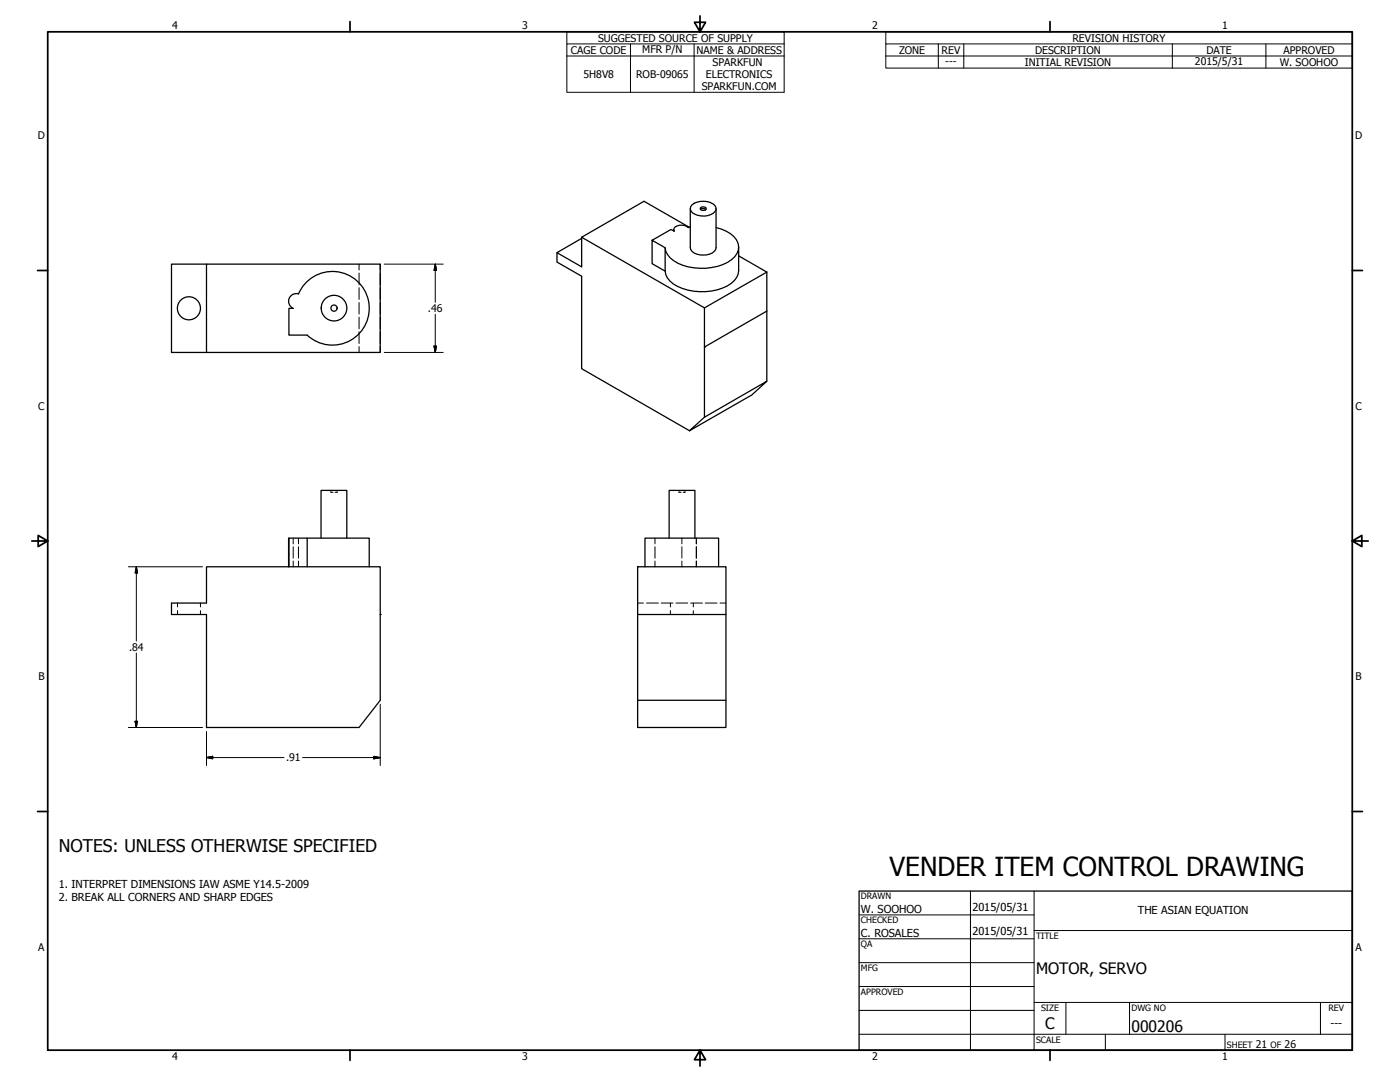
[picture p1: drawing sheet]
<svg xmlns="http://www.w3.org/2000/svg" width="559mm" height="432mm" viewBox="0 0 559 432" stroke-linecap="round" stroke-linejoin="round" font-family="sans-serif">
<!-- layer: Visible (ANSI) -->
<g fill="#000">
<circle cx="281.2" cy="138.5" r=".25"/>
<circle cx="151.8" cy="245.2" r=".25"/>
</g>
<g fill="none" stroke="#000" stroke-width=".51">
<path d="M232.2 94.7v11.8l-9.9-5.7 9.9-5.7M268.9 91.6v.5M275.1 90.7l-18.1-10.4-24.8 14.4 49 28.2M275.5 83.2v15.7a4.5 4.5 0 0 0 5.2 2.9 4.5 4.5 0 0 0 5.1-2.9v-15.7M275.5 90.6l-.9 .2a4.1 4.1 0 0 0-5.6 .3l.1 1.2-1.3-.7-7.5 4.3v9.3l5.2 3v-9.3l-5.2-3M276.2 81.8a7.5 7.5 0 0 1 9.1 .2 2.21 2.21 0 0 1-1.5 3.6 7.1 7.1 0 0 1-8-1.5l-.1-1.5zM279.6 83.6a1.72 1.72 0 0 1 2.1 0M279.6 82.9a1.41 1.41 0 0 1 2.3 .5 1.54 1.54 0 0 1-2.4-.1zM285.8 90.8a11.3 11.3 0 0 1 8.8 6.2 6.7 6.7 0 0 1-4.2 7.7 22.8 22.8 0 0 1-21.5-.7 7.1 7.1 0 0 1-3.4-5.1M294.8 98.6v9.3a8.5 8.5 0 0 1-6.5 7.1 21.5 21.5 0 0 1-20.8-2.8l-1.1-1.3-.9-2.7M82.4 105.4h-13.9v35.3h13.9M82.4 105.4h69.4v35.3h-69.4z"/>
<path d="M119.2 117.3a3.1 3.1 0 0 0-3.8 1.9 3.1 3.1 0 0 0 1.6 3.9h-1.7v10.6h7.3a14.7 14.7 0 0 0 21.9-1.9 14.7 14.7 0 0 0-4.5-21.6 14.7 14.7 0 0 0-20.9 7.1M222.3 100.8v3.8l9.9 5.6v36.9l43 24.8M294.8 102.1l11.3 6.5M306.1 108.6l-24.9 14.3v15.6M306.1 108.6v43.5M281.2 138.5v28M306.1 124.1l-24.9 14.4M275.2 171.9l6-5.4 24.9-14.4-6 5.5zM115.3 214.8v11.4M122.6 214.8h24.8v11.4M128.1 214.8v-19.1h10.3v19.1M267.1 214.8v-19.1h10.3v19.1"/>
<path d="M82.4 226.2h69.4v53.3l-8.5 10.8h-60.9v-45.1h-13.9v-4.5h13.9zM115.2 226.2v-11.4h7.4v11.4M254.5 226.2h35.3v19h-35.3zM257.4 226.2v-11.4h29.4v11.4M254.5 245.2v34.3M289.8 245.2v34.3M254.5 279.5h35.3v10.8h-35.3z"/>
<circle cx="75.4" cy="123" r="4.6"/>
<circle cx="133.3" cy="123" r="1.24"/>
<circle cx="133.3" cy="123" r="5.1"/>
</g>
<!-- layer: Hidden (ANSI) -->
<g fill="none" stroke="#000" stroke-width=".4">
<path d="M143.3 105.4v2.4M143.3 109v4.7M143.3 114.8v4.7M151.8 105.4v2.4M151.8 109v4.7M151.8 114.8v4.7M143.3 120.7v4.6M143.3 126.6v4.7M143.3 132.4v4.7M143.3 138.3v2.4M151.8 120.7v4.6M151.8 126.6v4.7"/>
<path d="M151.8 132.4v4.7M151.8 138.3v2.4M132.1 196.2v.3h.8M132.1 195.7v.3M134.6 196.2v.3h-.9M134.6 195.7v.3M271 196.2v.3h.8M271 195.7v.3M273.4 196.2v.3h-.7M273.4 195.7v.3M117 214.8v2.2M117 218.2v4.6"/>
<path d="M119.1 214.8v2.2M119.1 218.2v4.6M261.4 214.8v2.2M261.4 218.2v4.6M272.2 214.8v2.2M272.2 218.2v4.6M277.9 214.8v2.2M277.9 218.2v4.6M278 214.8v2.2M278 218.2v4.6M117 223.9v2.3M119.1 223.9v2.3"/>
<path d="M261.4 223.9v2.3M272.2 223.9v2.3M277.9 223.9v2.3M278 223.9v2.3M70.9 240.7v1.5M70.9 243.7v1.5M80 240.7v1.5M80 243.7v1.5M254.5 240.7h2.4M258.1 240.7h4.7M263.9 240.7h4.7M267.6 240.7v1.5"/>
<path d="M267.6 243.7v1.5M269.8 240.7h4.7M275.7 240.7h4.7M276.7 240.7v1.5M276.7 243.7v1.5M281.5 240.7h4.7M287.4 240.7h2.4"/>
</g>
<!-- layer: Border (ANSI) -->
<g fill="none" stroke="#000" stroke-width=".7">
<path d="M19 12.7h520.8v406.4h-520.8zM139.7 8.6v4.1M279.4 6.3v6.4l-2.2-3.8h4.4l-2.2 3.8M419.1 8.6v4.1M15 107.9h4M539.8 107.9h4M12.7 215.9h6.3l-3.8-2.2v4.4l3.8-2.2M539.8 215.9l3.8 2.2v-4.4l-3.8 2.2h6.3M15 323.8h4M539.8 323.8h4M139.7 419.1v4.1M279.4 419.1l2.2 3.8h-4.4l2.2-3.8v6.3"/>
<path d="M419.1 419.1v4.1"/>
</g>
<!-- layer: Title (ANSI) -->
<g fill="none" stroke="#000" stroke-width=".4">
<path d="M387.3 355.6v63.5M412.7 355.6v63.5M342.9 365.1h69.8M342.9 374.6h69.8M412.7 371.3h127.1M342.9 384.2h69.8M342.9 393.7h69.8M342.9 412.7h196.9M342.9 403.2h69.8M412.7 400h127.1M425.4 400v12.7M441.2 412.7v6.4"/>
<path d="M450.8 400v12.7M488.9 412.7v6.4M527 400v12.7"/>
</g>
<path d="M342.9 355.6h196.9v63.5h-196.9z" fill="none" stroke="#000" stroke-width=".51"/>
<!-- layer: Symbol (ANSI) -->
<g fill="none" stroke="#000" stroke-width=".4">
<path d="M226.3 17.5v-4.8h86.7v4.8M251.7 17.5v19.3M277.1 17.5v19.3M313 17.5h-86.7v4.9M313 17.5v19.3h-86.7v-14.4M353.6 17.5v-4.8h186.2v4.8M374.5 17.5v9.7M384.7 17.5v9.7M467.9 17.5v9.7M505.3 17.5v9.7M539.8 17.5h-186.2v4.9M539.8 17.5v9.7h-186.2v-4.8"/>
<path d="M226.3 22.4h86.7M353.6 22.4h186.2"/>
</g>
<!-- layer: Dimension (ANSI) -->
<g fill="none" stroke="#000" stroke-width=".4">
<path d="M153.4 105.4h23.5M173.7 105.4l.5 2.5h-1zM173.7 105.4v15.2M173.2 138.1h1l-.5 2.6zM173.7 125.4v15.3M153.4 140.7h23.5M51.2 226.2h29.6M54.4 226.2l.5 2.5h-1zM54.4 226.2v29.6M54.4 260.6v29.7M51.2 290.3h29.6M53.9 287.8h1l-.5 2.5z"/>
<path d="M82.4 291.9v13.6M151.8 281.1v24.4M82.4 302.3l2.5-.5v1zM82.4 302.3h30.9M120.8 302.3h31M149.2 301.8l2.6 .5-2.6 .5z"/>
</g>
<path d="M173.7 105.4l.5 2.5zM173.7 105.4l.5 2.5h-1zM173.2 138.1l.5 2.6zM173.2 138.1h1l-.5 2.6zM54.4 226.2l.5 2.5zM54.4 226.2l.5 2.5h-1zM53.9 287.8l.5 2.5zM53.9 287.8h1l-.5 2.5zM82.4 302.3l2.5-.5zM82.4 302.3l2.5-.5v1zM149.2 302.8l2.6-.5zM149.2 301.8l2.6 .5-2.6 .5z" fill="#000" stroke="#000" stroke-width=".4"/>
<text font-size="10.5" x="355" y="349.4">VENDER ITEM CONTROL DRAWING</text>
<text font-size="7" x="23.5" y="340">NOTES: UNLESS OTHERWISE SPECIFIED</text>
<g font-size="6.3">
<text x="413.5" y="388.6">MOTOR, SERVO</text>
<text x="417.2" y="410.6">C</text>
<text x="451.6" y="411.9">000206</text>
</g>
<g font-size="4.4">
<text x="23.5" y="354.4">1. INTERPRET DIMENSIONS IAW ASME Y14.5-2009</text>
<text x="23.5" y="359.6">2. BREAK ALL CORNERS AND SHARP EDGES</text>
<text x="343.7" y="364.3">W. SOOHOO</text>
<text x="388.1" y="363.7">2015/05/31</text>
<text x="454.2" y="364.7">THE ASIAN EQUATION</text>
<text x="343.7" y="373.8">C. ROSALES</text>
<text x="388.1" y="373.2">2015/05/31</text>
<text x="531.1" y="409.7">---</text>
</g>
<g font-size="4.2">
<text x="68.7" y="11.7">4</text>
<text x="208.4" y="11.7">3</text>
<text x="348.1" y="11.7">2</text>
<text x="487.8" y="11.7">1</text>
<text x="238.7" y="16.6">SUGGESTED SOURCE OF SUPPLY</text>
<text x="428.1" y="16.6">REVISION HISTORY</text>
<text x="227.9" y="21.5">CAGE CODE</text>
<text x="256.3" y="21.2">MFR P/N</text>
<text x="277.9" y="21.5">NAME &amp; ADDRESS</text>
<text x="358.8" y="21.5">ZONE</text>
<text x="375.9" y="21.5">REV</text>
<text x="413.1" y="21.5">DESCRIPTION</text>
<text x="481.5" y="21.5">DATE</text>
<text x="512.3" y="21.5">APPROVED</text>
<text x="284.4" y="26.3">SPARKFUN</text>
<text x="377.3" y="26.1">---</text>
<text x="409" y="26.3">INITIAL REVISION</text>
<text x="476.9" y="26">2015/5/31</text>
<text x="510.8" y="26.3">W. SOOHOO</text>
<text x="232.9" y="31.1">5H8V8</text>
<text x="253.9" y="31.1">ROB-09065</text>
<text x="280.1" y="35.9">SPARKFUN.COM</text>
<text x="281.7" y="31.1">ELECTRONICS</text>
<text x="15.1" y="55.5">D</text>
<text x="540.9" y="55.5">D</text>
<text x="170.8" y="124.5">.46</text>
<text x="15.2" y="163.4">C</text>
<text x="541" y="163.4">C</text>
<text x="51.5" y="259.8">.84</text>
<text x="15.3" y="271.4">B</text>
<text x="541.1" y="271.4">B</text>
<text x="114.2" y="303.8">.91</text>
<text x="15.2" y="379.3">A</text>
<text x="541" y="379.3">A</text>
<text x="501.3" y="418.3">21</text>
<text x="512.8" y="418.3">26</text>
<text x="68.7" y="423.2">4</text>
<text x="208.4" y="423.2">3</text>
<text x="348.1" y="423.2">2</text>
<text x="487.8" y="423.2">1</text>
</g>
<g font-size="3.5">
<text x="343.7" y="358.9">DRAWN</text>
<text x="343.7" y="368.5">CHECKED</text>
<text x="413.5" y="374.6">TITLE</text>
<text x="343.7" y="378">QA</text>
<text x="343.7" y="387.5">MFG</text>
<text x="343.7" y="397.1">APPROVED</text>
<text x="415.5" y="403.4">SIZE</text>
<text x="451.6" y="403.4">DWG NO</text>
<text x="530.3" y="403.4">REV</text>
<text x="413.5" y="416.1">SCALE</text>
<text x="489.7" y="418.3">SHEET</text>
<text x="507.2" y="418.3">OF</text>
</g>
</svg>
